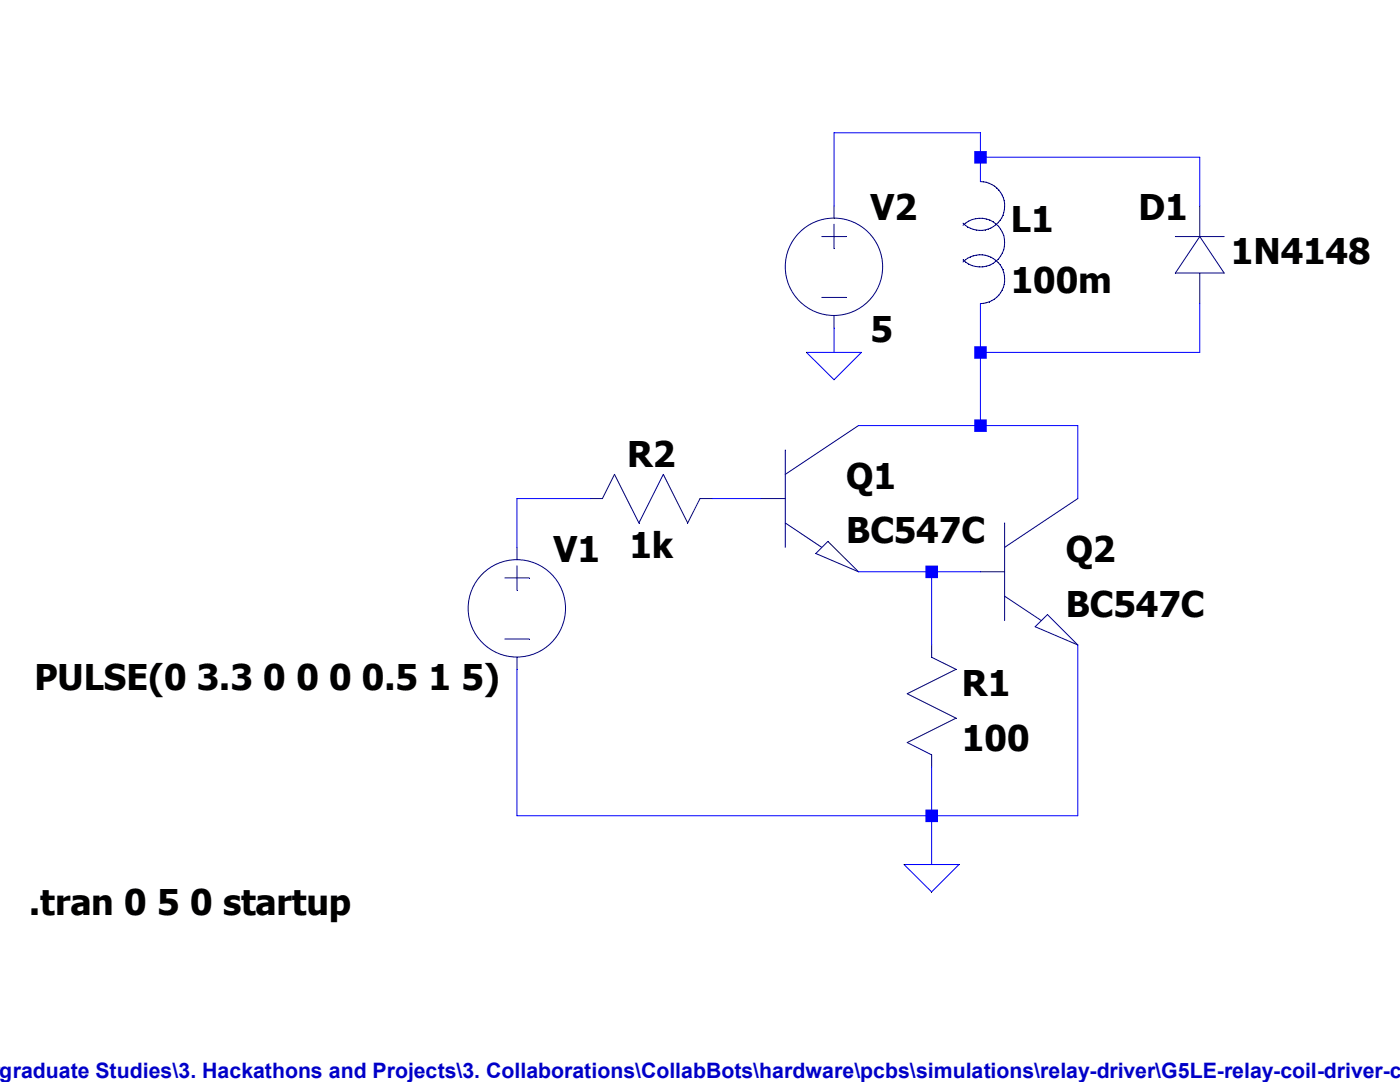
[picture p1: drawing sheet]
Version 4
SHEET 1 880 680
WIRE 208 -128 112 -128
WIRE 208 -112 208 -128
WIRE 352 -112 208 -112
WIRE 208 -96 208 -112
WIRE 112 -80 112 -128
WIRE 352 -80 352 -112
WIRE 112 16 112 0
WIRE 208 16 208 -16
WIRE 352 16 352 -16
WIRE 352 16 208 16
WIRE 208 64 208 16
WIRE 208 64 128 64
WIRE 272 64 208 64
WIRE -48 112 -96 112
WIRE 64 112 32 112
WIRE 272 112 272 64
WIRE -96 144 -96 112
WIRE 176 160 128 160
WIRE 208 160 176 160
WIRE 176 208 176 160
WIRE -96 320 -96 224
WIRE 176 320 176 288
WIRE 176 320 -96 320
WIRE 272 320 272 208
WIRE 272 320 176 320
WIRE 176 352 176 320
FLAG 176 352 0
FLAG 112 16 0
SYMBOL npn 64 64 R0
SYMATTR InstName Q1
SYMATTR Value BC547C
SYMBOL npn 208 112 R0
SYMATTR InstName Q2
SYMATTR Value BC547C
SYMBOL res 160 192 R0
SYMATTR InstName R1
SYMATTR Value 100
SYMBOL res 48 96 R90
WINDOW 0 0 56 VBottom 2
WINDOW 3 32 56 VTop 2
SYMATTR InstName R2
SYMATTR Value 1k
SYMBOL ind 192 -112 R0
SYMATTR InstName L1
SYMATTR Value 100m
SYMATTR SpiceLine Ipk=79.4m Rser=63
SYMBOL voltage 112 -96 R0
WINDOW 123 0 0 Left 0
WINDOW 39 0 0 Left 0
SYMATTR InstName V2
SYMATTR Value 5
SYMBOL voltage -96 128 R0
WINDOW 3 -164 86 Top 2
WINDOW 123 0 0 Left 0
WINDOW 39 0 0 Left 0
SYMATTR Value PULSE(0 3.3 0 0 0 0.5 1 5)
SYMATTR InstName V1
SYMBOL diode 368 -16 R180
WINDOW 0 24 64 Left 2
WINDOW 3 -96 35 Left 2
SYMATTR InstName D1
SYMATTR Value 1N4148
TEXT -416 376 Left 2 !.tran 0 5 0 startup
